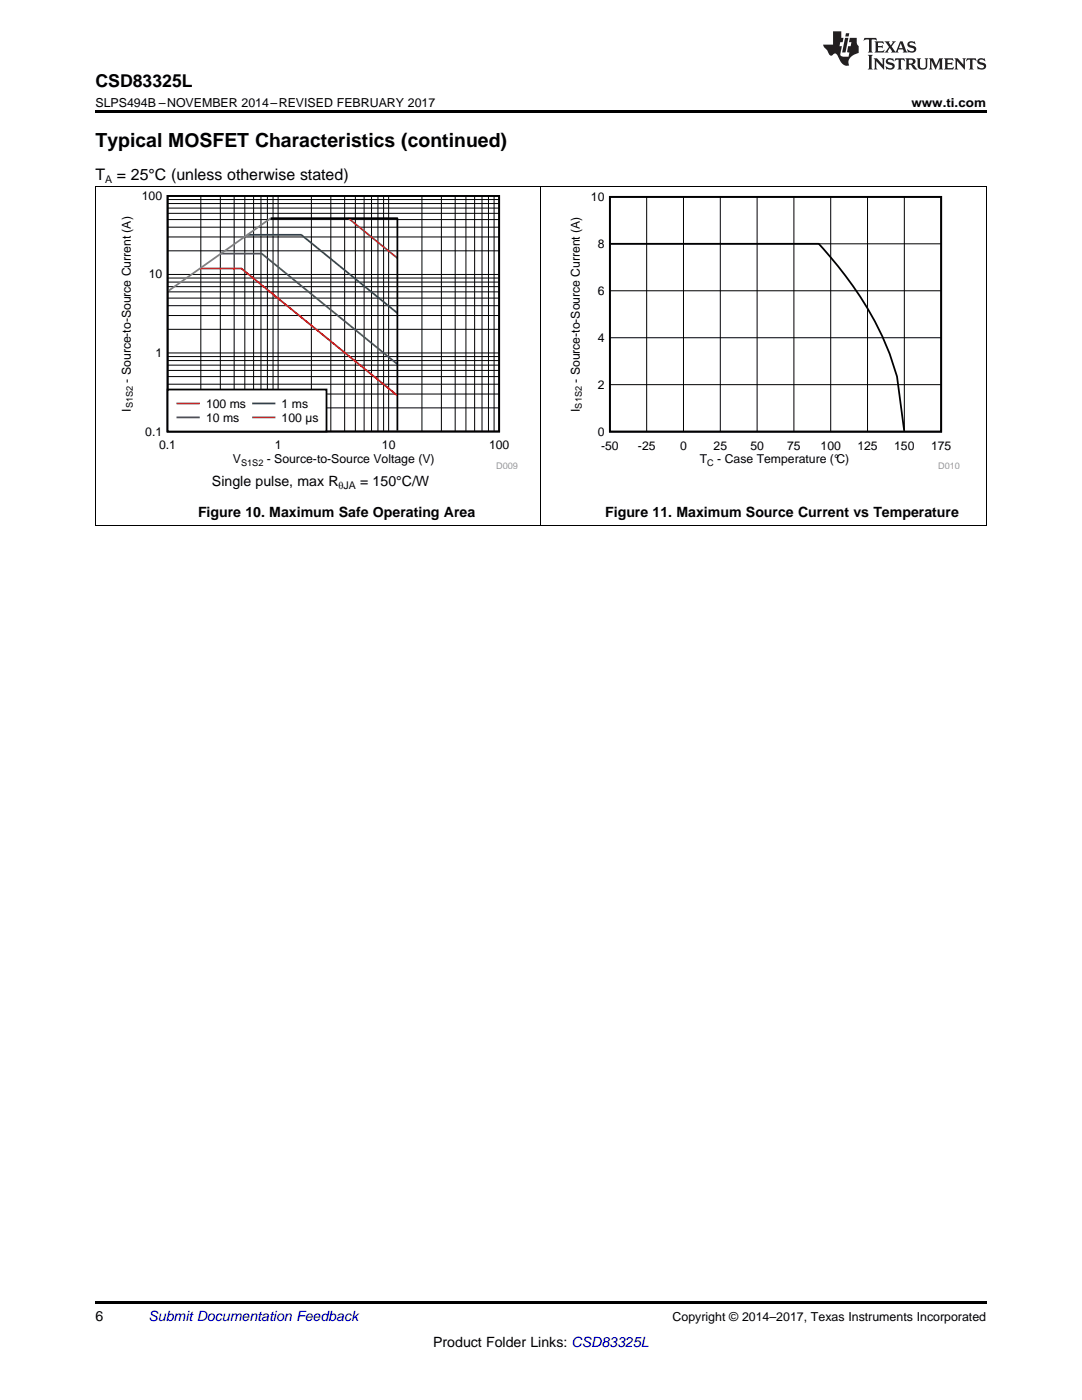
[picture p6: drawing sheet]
<svg xmlns="http://www.w3.org/2000/svg" width="216mm" height="279mm" viewBox="0 0 216 279" stroke-linecap="round" stroke-linejoin="round" font-family="sans-serif">
<path d="M19 259.7h177.8v.5h-177.8z" fill="#000"/>
<path d="M19.1 37.2v67.8M107.9 37.2v67.8M196.8 37.2v67.8M19 104.9h177.8" fill="none" stroke="#000" stroke-width=".2"/>
<path d="M23.7 38.2h79.6v55.4h-79.6z" fill-rule="evenodd" fill="#fff"/>
<path d="M33.4 39.1h66.2v47h-66.2zM54 43.6h25.3v42.3" fill="none" stroke="#000" stroke-width=".35"/>
<g fill="none" stroke="#000" stroke-width=".2">
<path d="M33.4 39.8h66.2M40.1 39.1v47M44 39.1v47M46.7 39.1v47M48.8 39.1v47M50.6 39.1v47M52.1 39.1v47M53.4 39.1v47M54.5 39.1v47M55.5 39.1v47M62.1 39.1v47M66 39.1v47"/>
<path d="M68.8 39.1v47M70.9 39.1v47M72.7 39.1v47M74.1 39.1v47M75.4 39.1v47M76.5 39.1v47M77.5 39.1v47M84.2 39.1v47M88.1 39.1v47M90.8 39.1v47M93 39.1v47M94.7 39.1v47"/>
<path d="M96.2 39.1v47M97.5 39.1v47M98.6 39.1v47M33.4 59.5h66.2M33.4 58.2h66.2M33.4 57.2h66.2M33.4 56.3h66.2M33.4 55.5h66.2M33.4 54.8h66.2M33.4 50.1h66.2M33.4 47.3h66.2M33.4 45.3h66.2"/>
<path d="M33.4 43.8h66.2M33.4 42.6h66.2M33.4 41.5h66.2M33.4 40.6h66.2M33.4 78.6h66.2M33.4 76.7h66.2M33.4 75.2h66.2M33.4 73.9h66.2M33.4 72.9h66.2M33.4 72h66.2M33.4 71.2h66.2M33.4 70.4h66.2"/>
<path d="M33.4 65.7h66.2M33.4 63h66.2M33.4 61h66.2M33.4 81.4h66.2"/>
</g>
<path d="M39.9 53.6h8.3l31.1 25.3" fill="none" stroke="#f00" stroke-width=".35"/>
<path d="M44.1 50.6h8.1l27.1 22.1" fill="none" stroke="#295c75" stroke-width=".35"/>
<path d="M49.4 46.9h10.7l19.2 15.6" fill="none" stroke="#286b49" stroke-width=".35"/>
<path d="M69.5 43.6l9.8 7.9" fill="none" stroke="#9e3a3a" stroke-width=".35"/>
<path d="M54 43.6l-20.4 14.5" fill="none" stroke="#808080" stroke-width=".35"/>
<path d="M33.4 77.7h31.8v8.4h-31.8z" fill-rule="evenodd" fill="#fff"/>
<path d="M33.4 77.7h31.8v8.4h-31.8z" fill="none" stroke="#000" stroke-width=".35"/>
<path d="M35.4 80.5h4.3" fill="none" stroke="#f00" stroke-width=".35"/>
<path d="M35.4 83.3h4.3" fill="none" stroke="#295c75" stroke-width=".35"/>
<path d="M50.5 80.5h4.3" fill="none" stroke="#286b49" stroke-width=".35"/>
<path d="M50.5 83.3h4.3" fill="none" stroke="#9e3a3a" stroke-width=".35"/>
<path d="M113.3 38.4h78.2v55.2h-78.2z" fill-rule="evenodd" fill="#fff"/>
<path d="M121.7 39.3h66.1v46.8h-66.1zM121.9 48.7h41.5a71.5 71.5 0 0 1 14.1 21.9l1.5 4.5 1.4 10.9" fill="none" stroke="#000" stroke-width=".35"/>
<g fill="none" stroke="#000" stroke-width=".2">
<path d="M19 37.2h177.8M129 39.3v46.9M136.4 39.3v46.9M143.7 39.3v46.9M151.1 39.3v46.9M158.4 39.3v46.9M165.8 39.3v46.9M173.1 39.3v46.9M180.4 39.3v46.9M121.7 58h66.1M121.7 48.7h66.1M121.7 76.8h66.1"/>
<path d="M121.7 67.4h66.1"/>
</g>
<path d="M19 22h177.8v.5h-177.8z" fill="#000"/>
<g fill="#231f20">
<path d="M172.5 7.6l-.1 .5 .4-.2h.6v.1v2.1l-.2 .4h.9l-.2-.4v-2.1l.1-.1h.5l.5 .2-.2-.5zM174.5 8.3l.2 .3v1.5l-.2 .4h1.8l.2-.6a1.04 1.04 0 0 1-1.3 .2v-.7h.6l.3 .2v-.6l-.3 .2h-.6v-.6l.8-.1 .4 .3-.2-.5zM176.5 8.3l.9 1.1-.9 1.1h.8l-.2-.2 .4-.7 .5 .7-.2 .2h1.5l-.2-.2 .2-.4h.9l.1 .4-.2 .2h1l-.3-.3-.7-1.9h-.5l-.9 2-.8-1 .9-1h-.8l.1 .3-.4 .5-.3-.6 .1-.2zM179.7 8.6l.4 1h-.7zM181.3 8.4a.63 .63 0 0 0-.2 .7 .63 .63 0 0 0 .6 .4l.6 .2 .1 .2a.75 .75 0 0 1-.7 .4 .75 .75 0 0 1-.6-.5l.1 .7 .1-.1a1.11 1.11 0 0 0 1.5-.6 1.13 1.13 0 0 0-1.2-.8l-.1-.4a1.04 1.04 0 0 1 1.2 .2l-.2-.5-.2 .1-.4-.2zM173.2 10.9l.2 .4v2.2l-.2 .4h1l-.3-.4v-2.2l.3-.4zM174.3 11.6l.3 .4v1.5l-.3 .4h.8l-.2-.4v-1.3l1.5 1.7v-1.9l.2-.4h-.7l.2 .4v.9l-1.1-1.3zM177 11.8a.62 .62 0 0 0-.2 .7 .62 .62 0 0 0 .6 .4l.6 .1 .1 .3a.76 .76 0 0 1-.7 .3 .76 .76 0 0 1-.7-.4l.2 .7 .1-.1a1.11 1.11 0 0 0 1.5-.6 1.13 1.13 0 0 0-1.2-.8l-.1-.4a1.04 1.04 0 0 1 1.2 .2l-.2-.6-.2 .1-.5-.1zM178.7 11.6l-.2 .6a.61 .61 0 0 1 .8-.3v1.6l-.2 .4h.9l-.2-.4v-1.6a.63 .63 0 0 1 .7 .3l-.1-.6zM180.6 11.6l.3 .4v1.5l-.3 .4h1l-.2-.2-.1-.8 .6 .2a.76 .76 0 0 0 1.2 .7l-1-1a.58 .58 0 0 0 .6-.5 .58 .58 0 0 0-.5-.6zM181.4 11.9h.1a.45 .45 0 0 1 .5 .1 .45 .45 0 0 1 .1 .5l-.8 .2zM182.9 11.6l.2 .2a2.17 2.17 0 0 0 .3 1.9 .99 .99 0 0 0 1.6-.6v-1.1l.2-.4h-.7l.2 .2a1.92 1.92 0 0 1-.2 1.8 .6 .6 0 0 1-.9-.5v-1.1l.2-.4zM185.4 11.6l.2 .4v1.5l-.2 .4h.7l-.2-.4v-1.4l.8 1.8 .8-1.8v1.4l-.2 .4h.9l-.2-.4v-1.5l.2-.4h-.8l-.6 1.5-.6-1.5zM188.4 11.6l.2 .4v1.5l-.2 .4h1.8l.1-.6a1.04 1.04 0 0 1-1.2 .1v-.6h.5l.4 .2v-.6l-.4 .2h-.5v-.7h.8l.3 .3-.1-.6zM190.5 11.6l.2 .4v1.5l-.2 .4h.7l-.2-.4v-1.3l1.5 1.7v-1.9l.2-.4h-.7l.2 .4v.9l-1.1-1.3zM192.9 11.6l-.1 .6a.61 .61 0 0 1 .7-.3l.1 1.6-.3 .4h1l-.3-.4 .1-1.6a.63 .63 0 0 1 .7 .3l-.1-.6zM195.2 11.8a.62 .62 0 0 0-.2 .7 .62 .62 0 0 0 .6 .4l.6 .1 .1 .3a.76 .76 0 0 1-.7 .3 .76 .76 0 0 1-.6-.4l.1 .7 .1-.1a1.11 1.11 0 0 0 1.6-.6 1.13 1.13 0 0 0-1.3-.8l-.1-.4a1.04 1.04 0 0 1 1.2 .2l-.1-.6-.2 .1-.5-.1z"/>
<path d="M166.2 6.3v2.6h-1.9v.4l.8 .9a.91 .91 0 0 0 1 .8 .56 .56 0 0 1 .5-.3 .56 .56 0 0 1 .5 .3l.4 .8a1.53 1.53 0 0 0 1.9 1.2 1.54 1.54 0 0 1 1-2.1l.9-.3v-1.4a1.52 1.52 0 0 1-.4-1.6h-1.3l-.2 .8h.5l-.2 .8h-.5l-.1 1v.2l.4 .1-.2 .8a1.93 1.93 0 0 1-1.6-.3l.3-1.8h-.5l.2-.8h.4l.2-.8h-.4v-1.3zM168.6 7.6l-.6 2.9h.7l.6-2.9zM168.8 6.6l-.1 .7h.6l.2-.7z"/>
</g>
<text font-size="3.9" x="19" y="29.3">Typical MOSFET Characteristics (continued)</text>
<text font-size="3.5" x="19" y="17.3">CSD83325L</text>
<g font-size="3.2">
<text x="19" y="36">T</text>
<text x="23.3" y="36">= 25°C (unless otherwise stated)</text>
</g>
<g font-size="2.8">
<text x="42.3" y="96.9">Single pulse, max R</text>
<text x="71.9" y="96.9">= 150°C/W</text>
<text x="39.5" y="103.2">Figure 10. Maximum Safe Operating Area</text>
<text x="120.8" y="103.2">Figure 11. Maximum Source Current vs Temperature</text>
<text x="19" y="263.6">6</text>
<text x="86.4" y="268.9">Product Folder Links: CSD83325L</text>
</g>
<text font-size="2.8" fill="#0000c8" x="29.6" y="263.6">Submit Documentation Feedback</text>
<g font-size="2.5">
<text x="19" y="21.4">SLPS494B –NOVEMBER 2014–REVISED FEBRUARY 2017</text>
<text x="181.9" y="21.4">www.ti.com</text>
<text x="134.2" y="263.6">Copyright © 2014–2017, Texas Instruments Incorporated</text>
</g>
<g font-size="2.4">
<text x="28.3" y="39.9">100</text>
<text x="117.9" y="40.1">10</text>
<text x="119.3" y="49.5">8</text>
<text x="29.7" y="55.6">10</text>
<text x="119.3" y="58.8">6</text>
<text x="31" y="71.2">1</text>
<text x="119.3" y="68.2">4</text>
<text x="26.1" y="76.3" transform="rotate(-90 26.1 76.3)">- Source-to-Source Current (A)</text>
<text x="115.7" y="76.4" transform="rotate(-90 115.7 76.4)">- Source-to-Source Current (A)</text>
<text x="119.3" y="77.6">2</text>
<text x="26.1" y="82.2" transform="rotate(-90 26.1 82.2)">I</text>
<text x="41.1" y="81.4">100 ms</text>
<text x="56.2" y="81.4">1 ms</text>
<text x="115.7" y="82.2" transform="rotate(-90 115.7 82.2)">I</text>
<text x="29" y="86.9">0.1</text>
<text x="31.7" y="89.7">0.1</text>
<text x="41.1" y="84.2">10 ms</text>
<text x="54.8" y="89.7">1</text>
<text x="56.2" y="84.2">100 µs</text>
<text x="76.2" y="89.7">10</text>
<text x="97.6" y="89.7">100</text>
<text x="119.3" y="86.9">0</text>
<text x="119.9" y="89.7">-50</text>
<text x="127.3" y="89.7">-25</text>
<text x="135.7" y="89.7">0</text>
<text x="142.4" y="89.7">25</text>
<text x="149.7" y="89.7">50</text>
<text x="157.1" y="89.7">75</text>
<text x="163.7" y="89.7">100</text>
<text x="171.1" y="89.7">125</text>
<text x="178.4" y="89.7">150</text>
<text x="185.8" y="89.7">175</text>
<text x="46.5" y="92.5">V</text>
<text x="53.2" y="92.5">- Source-to-Source Voltage (V)</text>
<text x="139.7" y="92.5">T</text>
<text x="143.1" y="92.5">- Case Temperature (°C)</text>
</g>
<g font-size="2.1">
<text x="21" y="36.6">A</text>
<text x="67.6" y="97.5">θJA</text>
</g>
<g font-size="1.8">
<text x="26.5" y="81.5" transform="rotate(-90 26.5 81.5)">S1S2</text>
<text x="116.1" y="81.5" transform="rotate(-90 116.1 81.5)">S1S2</text>
<text x="48.1" y="92.9">S1S2</text>
<text x="141.1" y="92.9">C</text>
</g>
<g font-size="1.8" fill="#999">
<text x="99" y="93.5">D009</text>
<text x="187.2" y="93.5">D010</text>
</g>
</svg>
